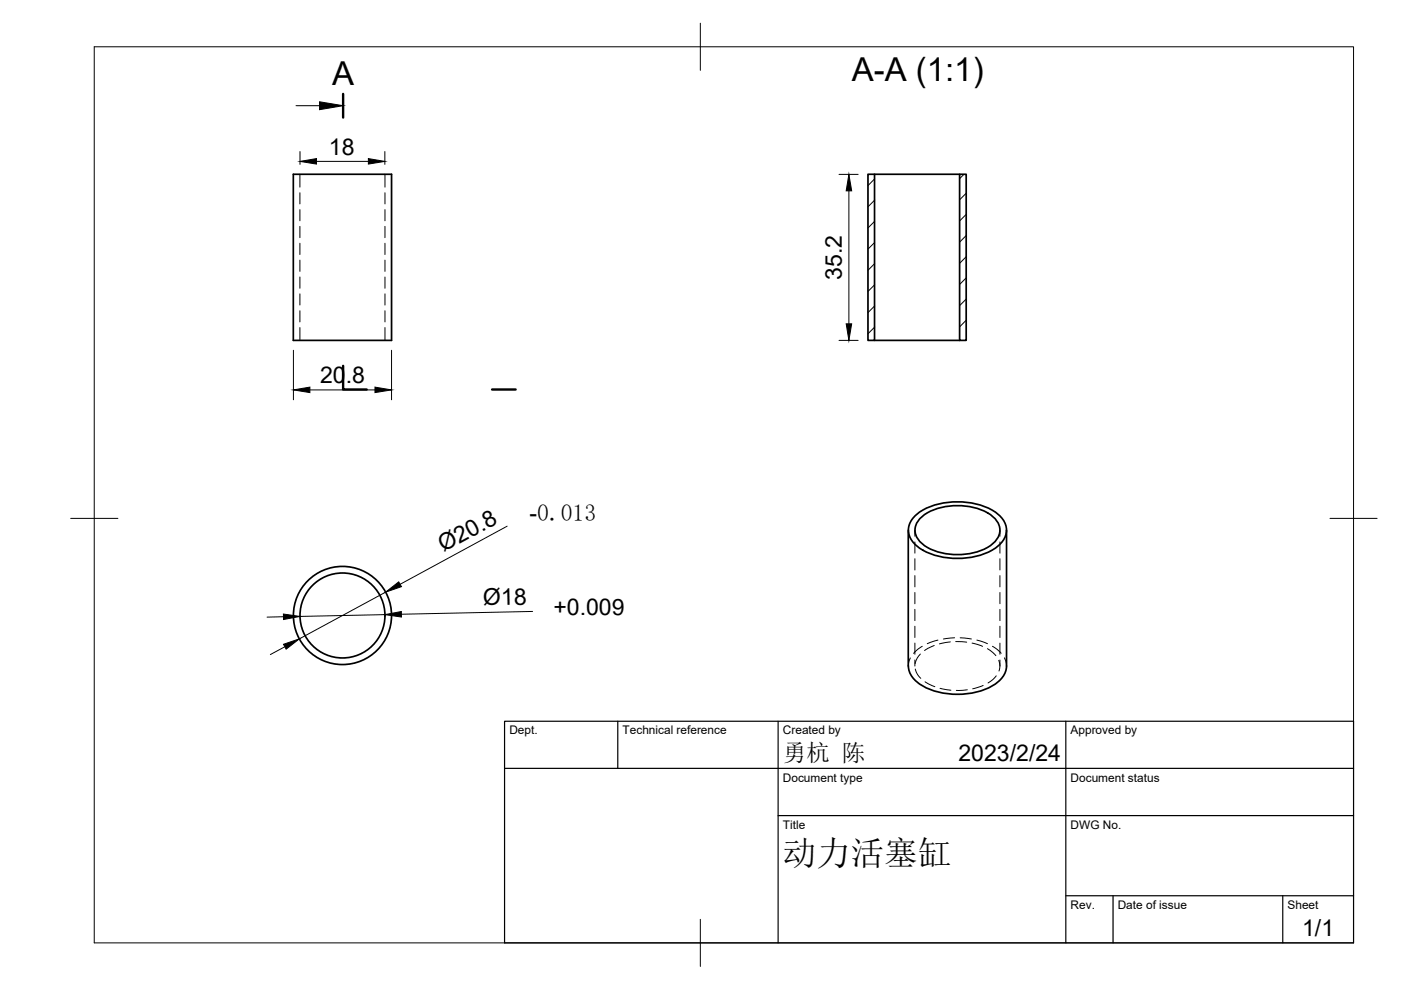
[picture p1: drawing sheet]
<svg xmlns="http://www.w3.org/2000/svg" width="297mm" height="210mm" viewBox="0 0 297 210" stroke-linecap="round" stroke-linejoin="round" font-family="sans-serif">
<!-- layer: Visible -->
<g fill="none" stroke="#000" stroke-width=".36">
<path d="M62.2 36.9h20.8v35.3h-20.8zM184 36.9h1.4v35.3h-1.4zM185.4 36.9h18.1M203.5 36.9h1.4v35.3h-1.4zM185.4 72.2h18.1M192.6 112.4v28.8M193.8 109.6a13.4 13.4 0 0 1 10.5-3.2 11.1 11.1 0 0 1 8.5 3.9 4 4 0 0 1-1.4 5.7 15.6 15.6 0 0 1-16.8 0 4 4 0 0 1-.8-6.4zM195.1 109.9a12.3 12.3 0 0 1 10.2-2.5 9.2 9.2 0 0 1 6.2 3.2 3.5 3.5 0 0 1-1.3 4.9 13.5 13.5 0 0 1-14.4 0 3.5 3.5 0 0 1-.7-5.6zM213.4 112.4v28.8a5.2 5.2 0 0 1-3 4.2 16 16 0 0 1-15.6-.5 4.8 4.8 0 0 1-2.2-3.7"/>
<circle cx="72.6" cy="130.5" r="9"/>
<circle cx="72.6" cy="130.5" r="10.4"/>
</g>
<!-- layer: Hidden -->
<g fill="none" stroke="#000" stroke-width=".21">
<path d="M63.6 36.9v2.8M81.6 36.9v2.8M63.6 40.9v2.3M63.6 44.4v2.4M63.6 48v2.4M63.6 51.6v2.4M63.6 55.2v2.3M63.6 58.7v2.4M81.6 40.9v2.3M81.6 44.4v2.4M81.6 48v2.4M81.6 51.6v2.4"/>
<path d="M81.6 55.2v2.3M81.6 58.7v2.4M63.6 62.3v2.4M63.6 65.9v2.4M63.6 69.4v2.8M81.6 62.3v2.4M81.6 65.9v2.4M81.6 69.4v2.8M194 112.4v1.3M194 114.9v2.4M194 118.5v2.4M212 112.4v1.3"/>
<path d="M212 114.9v2.4M212 118.5v2.4M193 139.5l-.3 .6-.1 1.1M194 122v2.4M194 125.6v2.4M194 129.2v2.4M194 132.8v2.4M194 136.3v2.4M194 139.9v1.3M195.1 138.7l-.6 .8-.5 1.2M195.5 137l-.9 .7-.9 .8M198.1 136.9l-2.1 1"/>
<path d="M198.9 135.7l-2.3 .8M201.5 136.1l-2.3 .4M202.4 135.2l-2.4 .3M202.6 136l2.4 .2M203.6 135.2l2.4 .3M206.1 136.3l2.2 .7M207.1 135.7l2.3 .8M209.4 137.5l1.7 1.5M210.4 137l1.9 1.5M212 122v2.4M212 125.6v2.4M212 129.2v2.4"/>
<path d="M212 132.8v2.4M212 136.3v2.4M212 139.9v1.3M213 139.5l.4 1.7M194.1 141.9l.4 1.1 .7 .8M196.1 144.6l2.1 1M199.3 145.9l2.3 .4M205.1 146.3l-2.3 .1M208.4 145.3l-2.2 .7M211.2 143.3l-.6 .7-1.1 .8M211.8 140v.2a2.88 2.88 0 0 1 0 2.1"/>
</g>
<!-- layer: BORDER -->
<path d="M20 9.9h267v190h-267zM148.5 4.9v10M15 109.9h10M282 109.9h10M148.5 194.9v10" fill="none" stroke="#000" stroke-width=".21"/>
<!-- layer: TITLEBLOCK -->
<path d="M107 152.9h180v47h-180zM131 152.9v10M165 152.9v47M226 152.9v47M107 162.9h180M165 172.9h122M226 189.9h61M236 189.9v10M272 189.9v10" fill="none" stroke="#000" stroke-width=".25"/>
<!-- layer: Hatching -->
<g fill="none" stroke="#000" stroke-width=".21">
<path d="M185.4 37.9l-1.4 1.4M204.4 37l-1 .9M185.4 42.4l-1.4 1.4M185.4 46.9l-1.4 1.4M185.4 51.4l-1.4 1.4M185.4 55.9l-1.4 1.4M204.8 41l-1.4 1.4M204.8 45.5l-1.4 1.4M204.8 50l-1.4 1.4M204.8 54.5l-1.4 1.4M204.8 58.9l-1.4 1.4M185.4 60.4l-1.4 1.4"/>
<path d="M185.4 64.9l-1.4 1.4M185.4 69.4l-1.4 1.4M204.8 63.4l-1.4 1.4M204.8 67.9l-1.4 1.4"/>
</g>
<!-- layer: Section Lines -->
<path d="M72.7 19.9v5M72.7 77.6v5h5M104.3 82.6h5" fill="none" stroke="#000" stroke-width=".51"/>
<path d="M62.8 22.4h5" fill="none" stroke="#000" stroke-width=".21"/>
<path d="M67.8 21.6l4.9 .8-4.9 .9z" fill="#000" stroke="#000" stroke-width=".21"/>
<!-- layer: FD_Dimensions -->
<g fill="none" stroke="#000" stroke-width=".21">
<path d="M63.6 32.1v2.8M67.1 34.2h11M81.6 32.1v2.8M177.9 37h4M180 40.5v28.2M62.2 74.3v10.5M83 74.3v10.5M177.9 72.2h4M65.7 82.7h13.8M107.5 111.6l-22.7 12.3M60.1 130.8h-3.5M60.4 137.1l-3.1 1.7"/>
<path d="M81.6 130.3l-18 .4M81.7 125.6l-18.2 9.9M112.9 129.6l-27.8 .6"/>
</g>
<path d="M63.6 34.2l3.5-.6v1.2zM78.1 33.6l3.5 .6-3.5 .6zM180 37l.6 3.5h-1.2zM179.4 68.7h1.2l-.6 3.5zM62.2 82.7l3.5-.6v1.1zM79.5 82.1l3.5 .6-3.5 .5zM60.1 130.2l3.5 .5-3.5 .7zM60.1 136.6l3.4-1.1-2.8 2.1zM81.7 125.6l2.8-2.2 .6 1zM81.6 130.3l3.5-.6v1.1z" fill="#000" stroke="#000" stroke-width=".21"/>
<text font-size="7.2" x="166" y="183.4">动力活塞缸</text>
<g font-size="7">
<text x="70.4" y="17.9">A</text>
<text x="180.6" y="17.2">A-A (1:1)</text>
</g>
<text font-size="5" x="166" y="161.4">勇杭 陈</text>
<g font-size="4.9">
<text x="69.7" y="32.8">18</text>
<text x="178.5" y="59.3" transform="rotate(-90 178.5 59.3)">35.2</text>
<text x="67.9" y="81.2">20.8</text>
<text x="112.3" y="110.4">-0.013</text>
<text x="94" y="117.1" transform="rotate(-28 94 117.1)">Ø20.8</text>
<text x="102.5" y="128.3" transform="rotate(-1 102.5 128.3)">Ø18</text>
<text x="117.3" y="130.5">+0.009</text>
<text x="203.2" y="161.4">2023/2/24</text>
<text x="276.1" y="198.6">1/1</text>
</g>
<g font-size="2.5">
<text x="108" y="155.7">Dept.</text>
<text x="132" y="155.7">Technical reference</text>
<text x="166" y="155.7">Created by</text>
<text x="227" y="155.7">Approved by</text>
<text x="166" y="165.7">Document type</text>
<text x="227" y="165.7">Document status</text>
<text x="166" y="175.7">Title</text>
<text x="227" y="175.7">DWG No.</text>
<text x="227" y="192.7">Rev.</text>
<text x="237" y="192.7">Date of issue</text>
<text x="273" y="192.7">Sheet</text>
</g>
</svg>
